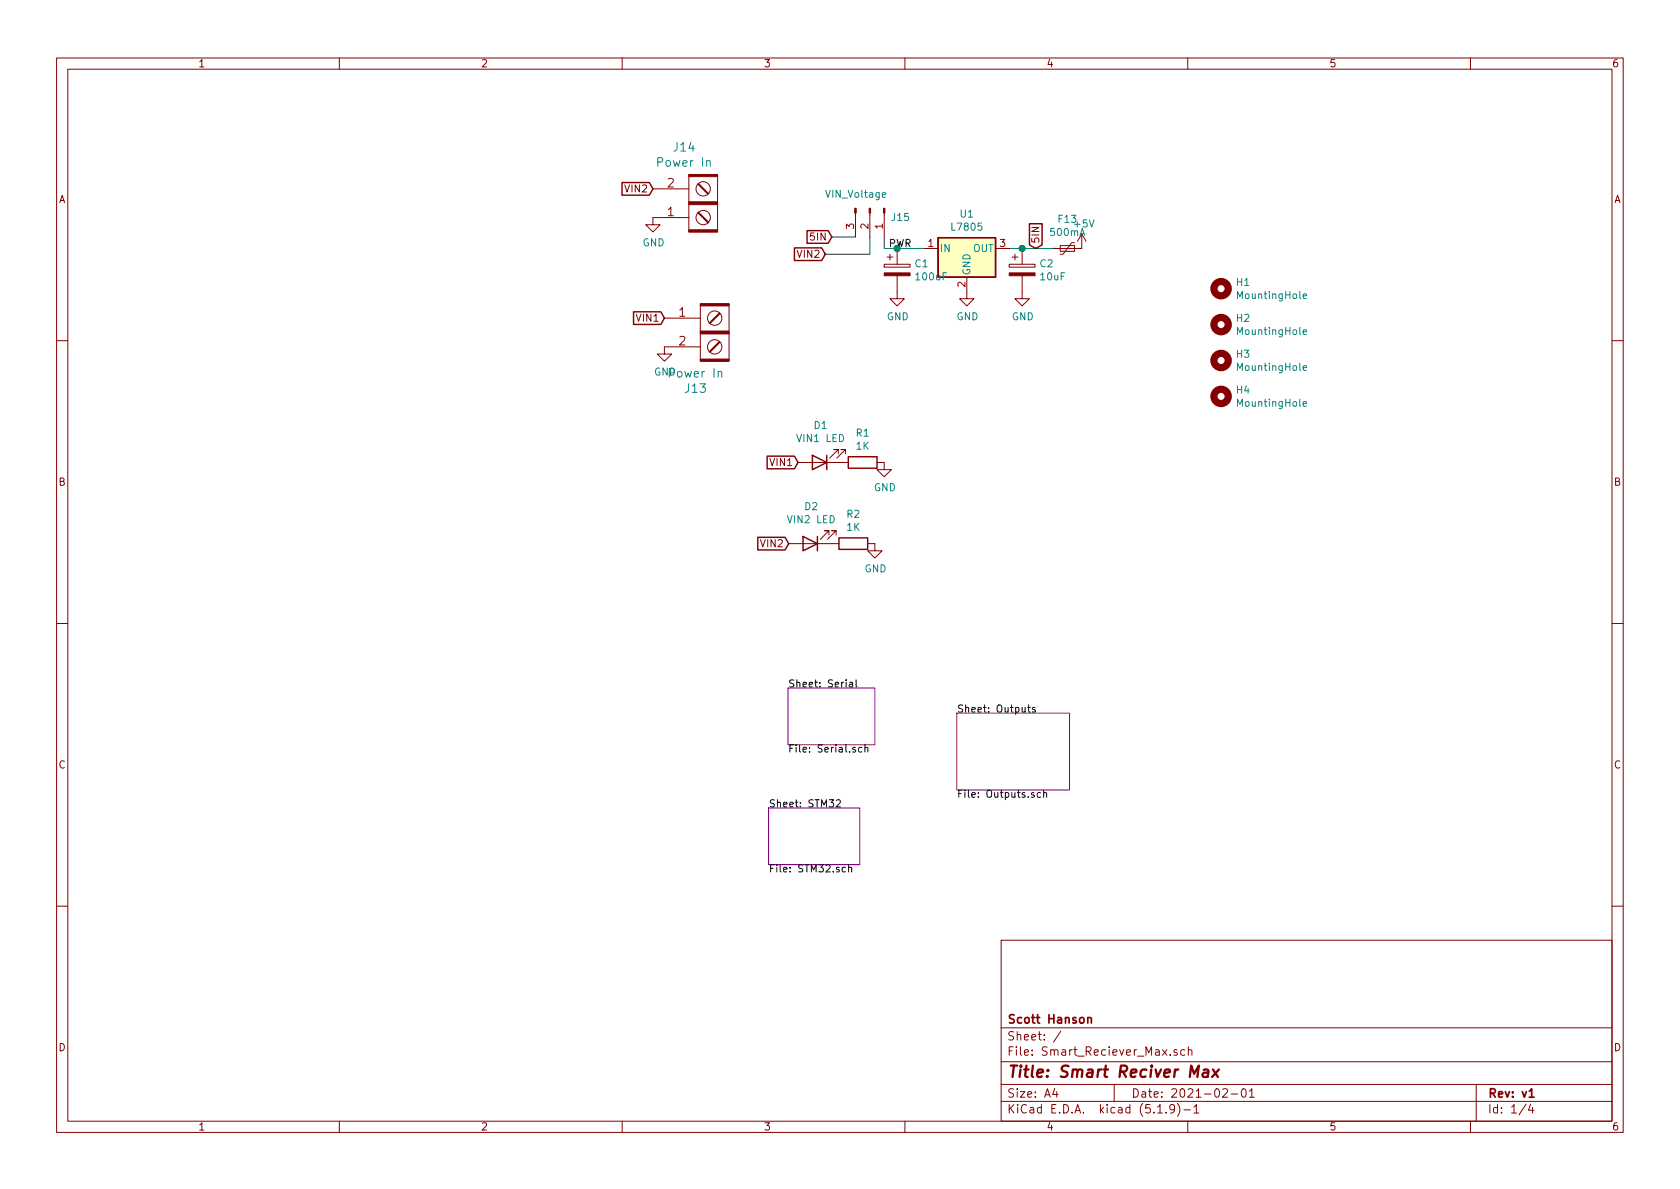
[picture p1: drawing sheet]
EESchema Schematic File Version 4
EELAYER 30 0
EELAYER END
$Descr A4 11693 8268
encoding utf-8
Sheet 1 4
Title "Smart Reciver Max"
Date "2021-02-01"
Rev "v1"
Comp "Scott Hanson"
Comment1 ""
Comment2 ""
Comment3 ""
Comment4 ""
$EndDescr
$Sheet
S 5350 5615 635  395 
U 5FF2E2A0
F0 "STM32" 50
F1 "STM32.sch" 50
$EndSheet
$Sheet
S 5485 4780 605  395 
U 5FF2F4B6
F0 "Serial" 50
F1 "Serial.sch" 50
$EndSheet
$Sheet
S 6660 4955 785  535 
U 5FF30D74
F0 "Outputs" 50
F1 "Outputs.sch" 50
$EndSheet
$Comp
L Device:LED D1
U 1 1
P 5705 3210
F 0 "D1" H 5698 2955 50  0000 C CNN
F 1 "VIN1 LED" H 5698 3046 50  0000 C CNN
F 2 "LED_THT:LED_D3.0mm_Clear" H 5705 3210 50  0001 C CNN
F 3 "~" H 5705 3210 50  0001 C CNN
F 4 "754-1217-ND" H 5705 3210 50  0001 C CNN "Digi-Key_PN"
F 5 "WP3A8GD" H 5705 3210 50  0001 C CNN "MPN"
	1    5705 3210
	-1   0    0    1   
$EndComp
$Comp
L Device:R R1
U 1 1
P 6005 3210
F 0 "R1" V 5798 3210 50  0000 C CNN
F 1 "1K" V 5889 3210 50  0000 C CNN
F 2 "Resistor_THT:R_Axial_DIN0207_L6.3mm_D2.5mm_P7.62mm_Horizontal" V 5935 3210 50  0001 C CNN
F 3 "~" H 6005 3210 50  0001 C CNN
F 4 "CF14JT1K00CT-ND" H 6005 3210 50  0001 C CNN "Digi-Key_PN"
F 5 "CF14JT1K00" H 6005 3210 50  0001 C CNN "MPN"
	1    6005 3210
	0    1    1    0   
$EndComp
Text GLabel 5555 3210 0    50   Input ~ 0
VIN1
$Comp
L power:GND #PWR03
U 1 1
P 6155 3210
F 0 "#PWR03" H 6155 2960 50  0001 C CNN
F 1 "GND" H 6160 3037 50  0000 C CNN
F 2 "" H 6155 3210 50  0001 C CNN
F 3 "" H 6155 3210 50  0001 C CNN
	1    6155 3210
	1    0    0    -1  
$EndComp
$Comp
L Barrier_Blocks:BARRIER_BLOCK_1ROW_2POS J13
U 1 1
P 4975 2305
F 0 "J13" H 4842 1918 60  0000 C CNN
F 1 "Power In" H 4842 2024 60  0000 C CNN
F 2 "Barrier_Blocks:BARRIER_BLOCK_1ROW_2POS_P9.5MM" H 4975 2305 60  0001 C CNN
F 3 "" H 4975 2305 60  0000 C CNN
F 4 "A98472-ND" H 4975 2305 50  0001 C CNN "Digi-Key_PN"
F 5 "4DB-P108-02" H 4975 2305 50  0001 C CNN "MPN"
	1    4975 2305
	1    0    0    -1  
$EndComp
Text GLabel 4625 2205 0    50   Input ~ 0
VIN1
$Comp
L power:GND #PWR0107
U 1 1
P 4625 2405
F 0 "#PWR0107" H 4625 2155 50  0001 C CNN
F 1 "GND" H 4630 2232 50  0000 C CNN
F 2 "" H 4625 2405 50  0001 C CNN
F 3 "" H 4625 2405 50  0001 C CNN
	1    4625 2405
	1    0    0    -1  
$EndComp
$Comp
L Regulator_Linear:L7805 U1
U 1 1
P 6730 1720
F 0 "U1" H 6730 1962 50  0000 C CNN
F 1 "L7805" H 6730 1871 50  0000 C CNN
F 2 "Package_TO_SOT_THT:TO-220-3_Vertical" H 6755 1570 50  0001 L CIN
F 3 "http://www.st.com/content/ccc/resource/technical/document/datasheet/41/4f/b3/b0/12/d4/47/88/CD00000444.pdf/files/CD00000444.pdf/jcr:content/translations/en.CD00000444.pdf" H 6730 1670 50  0001 C CNN
F 4 "MC7805CTGOS-ND" H 6730 1720 50  0001 C CNN "Digi-Key_PN"
F 5 "MC7805CTG" H 6730 1720 50  0001 C CNN "MPN"
	1    6730 1720
	1    0    0    -1  
$EndComp
$Comp
L Device:CP C1
U 1 1
P 6245 1870
F 0 "C1" H 6363 1916 50  0000 L CNN
F 1 "100uF" H 6363 1825 50  0000 L CNN
F 2 "Capacitor_THT:CP_Radial_D5.0mm_P2.00mm" H 6283 1720 50  0001 C CNN
F 3 "~" H 6245 1870 50  0001 C CNN
F 4 "493-1103-ND" H 6245 1870 50  0001 C CNN "Digi-Key_PN"
F 5 "UVR1H100MDD" H 6245 1870 50  0001 C CNN "MPN"
	1    6245 1870
	1    0    0    -1  
$EndComp
$Comp
L Device:CP C2
U 1 1
P 7115 1870
F 0 "C2" H 7233 1916 50  0000 L CNN
F 1 "10uF" H 7233 1825 50  0000 L CNN
F 2 "Capacitor_THT:CP_Radial_D5.0mm_P2.00mm" H 7153 1720 50  0001 C CNN
F 3 "~" H 7115 1870 50  0001 C CNN
F 4 "493-1103-ND" H 7115 1870 50  0001 C CNN "Digi-Key_PN"
F 5 "UVR1H100MDD" H 7115 1870 50  0001 C CNN "MPN"
	1    7115 1870
	1    0    0    -1  
$EndComp
$Comp
L power:GND #PWR020
U 1 1
P 6730 2020
F 0 "#PWR020" H 6730 1770 50  0001 C CNN
F 1 "GND" H 6735 1847 50  0000 C CNN
F 2 "" H 6730 2020 50  0001 C CNN
F 3 "" H 6730 2020 50  0001 C CNN
	1    6730 2020
	1    0    0    -1  
$EndComp
$Comp
L power:GND #PWR021
U 1 1
P 7115 2020
F 0 "#PWR021" H 7115 1770 50  0001 C CNN
F 1 "GND" H 7120 1847 50  0000 C CNN
F 2 "" H 7115 2020 50  0001 C CNN
F 3 "" H 7115 2020 50  0001 C CNN
	1    7115 2020
	1    0    0    -1  
$EndComp
$Comp
L power:GND #PWR019
U 1 1
P 6245 2020
F 0 "#PWR019" H 6245 1770 50  0001 C CNN
F 1 "GND" H 6250 1847 50  0000 C CNN
F 2 "" H 6245 2020 50  0001 C CNN
F 3 "" H 6245 2020 50  0001 C CNN
	1    6245 2020
	1    0    0    -1  
$EndComp
$Comp
L power:+5V #PWR022
U 1 1
P 7530 1720
F 0 "#PWR022" H 7530 1570 50  0001 C CNN
F 1 "+5V" H 7545 1893 50  0000 C CNN
F 2 "" H 7530 1720 50  0001 C CNN
F 3 "" H 7530 1720 50  0001 C CNN
	1    7530 1720
	1    0    0    -1  
$EndComp
Wire Wire Line
	7030 1720 7115 1720
Connection ~ 7115 1720
Wire Wire Line
	7115 1720 7330 1720
Wire Wire Line
	6430 1720 6245 1720
Connection ~ 6245 1720
Wire Wire Line
	6245 1720 6155 1720
Wire Wire Line
	6155 1720 6155 1640
Text GLabel 5745 1760 0    50   Input ~ 0
VIN2
Wire Wire Line
	5745 1760 6055 1760
Wire Wire Line
	6055 1760 6055 1640
Wire Wire Line
	5955 1640 5790 1640
$Comp
L Connector:Conn_01x03_Male J15
U 1 1
P 6055 1440
F 0 "J15" V 6117 1584 50  0000 L CNN
F 1 "VIN_Voltage" V 5955 1125 50  0000 L CNN
F 2 "Connector_PinHeader_2.54mm:PinHeader_1x03_P2.54mm_Vertical" H 6055 1440 50  0001 C CNN
F 3 "~" H 6055 1440 50  0001 C CNN
F 4 "732-5316-ND" H 6055 1440 50  0001 C CNN "Digi-Key_PN"
F 5 "61300311121" H 6055 1440 50  0001 C CNN "MPN"
	1    6055 1440
	0    1    1    0   
$EndComp
Text Label 6185 1720 0    50   ~ 0
PWR
$Comp
L Barrier_Blocks:BARRIER_BLOCK_1ROW_2POS J14
U 1 1
P 4895 1405
F 0 "J14" H 4762 1018 60  0000 C CNN
F 1 "Power In" H 4762 1124 60  0000 C CNN
F 2 "Barrier_Blocks:BARRIER_BLOCK_1ROW_2POS_P9.5MM" H 4895 1405 60  0001 C CNN
F 3 "" H 4895 1405 60  0000 C CNN
F 4 "A98472-ND" H 4895 1405 50  0001 C CNN "Digi-Key_PN"
F 5 "4DB-P108-02" H 4895 1405 50  0001 C CNN "MPN"
	1    4895 1405
	1    0    0    1   
$EndComp
Text GLabel 4545 1305 0    50   Input ~ 0
VIN2
$Comp
L power:GND #PWR01
U 1 1
P 4545 1505
F 0 "#PWR01" H 4545 1255 50  0001 C CNN
F 1 "GND" H 4550 1332 50  0000 C CNN
F 2 "" H 4545 1505 50  0001 C CNN
F 3 "" H 4545 1505 50  0001 C CNN
	1    4545 1505
	1    0    0    -1  
$EndComp
$Comp
L Device:LED D2
U 1 1
P 5640 3775
F 0 "D2" H 5633 3520 50  0000 C CNN
F 1 "VIN2 LED" H 5633 3611 50  0000 C CNN
F 2 "LED_THT:LED_D3.0mm_Clear" H 5640 3775 50  0001 C CNN
F 3 "~" H 5640 3775 50  0001 C CNN
F 4 "754-1217-ND" H 5640 3775 50  0001 C CNN "Digi-Key_PN"
F 5 "WP3A8GD" H 5640 3775 50  0001 C CNN "MPN"
	1    5640 3775
	-1   0    0    1   
$EndComp
$Comp
L Device:R R2
U 1 1
P 5940 3775
F 0 "R2" V 5733 3775 50  0000 C CNN
F 1 "1K" V 5824 3775 50  0000 C CNN
F 2 "Resistor_THT:R_Axial_DIN0207_L6.3mm_D2.5mm_P7.62mm_Horizontal" V 5870 3775 50  0001 C CNN
F 3 "~" H 5940 3775 50  0001 C CNN
F 4 "CF14JT1K00CT-ND" H 5940 3775 50  0001 C CNN "Digi-Key_PN"
F 5 "CF14JT1K00" H 5940 3775 50  0001 C CNN "MPN"
	1    5940 3775
	0    1    1    0   
$EndComp
Text GLabel 5490 3775 0    50   Input ~ 0
VIN2
$Comp
L power:GND #PWR07
U 1 1
P 6090 3775
F 0 "#PWR07" H 6090 3525 50  0001 C CNN
F 1 "GND" H 6095 3602 50  0000 C CNN
F 2 "" H 6090 3775 50  0001 C CNN
F 3 "" H 6090 3775 50  0001 C CNN
	1    6090 3775
	1    0    0    -1  
$EndComp
$Comp
L Device:Polyfuse_Small F13
U 1 1
P 7430 1720
F 0 "F13" V 7225 1720 50  0000 C CNN
F 1 "500mA" V 7316 1720 50  0000 C CNN
F 2 "Fuse:Fuse_BelFuse_0ZRE0005FF_L8.3mm_W3.8mm" H 7480 1520 50  0001 L CNN
F 3 "~" H 7430 1720 50  0001 C CNN
F 4 "RXEF050-2HFCT-ND" H 7430 1720 50  0001 C CNN "Digi-Key_PN"
F 5 "RXEF050-2" H 7430 1720 50  0001 C CNN "MPN"
	1    7430 1720
	0    1    1    0   
$EndComp
Text GLabel 7210 1720 1    50   Input ~ 0
5IN
Text GLabel 5790 1640 0    50   Input ~ 0
5IN
$Comp
L Mechanical:MountingHole H4
U 1 1
P 8500 2750
F 0 "H4" H 8600 2796 50  0000 L CNN
F 1 "MountingHole" H 8600 2705 50  0000 L CNN
F 2 "MountingHole:MountingHole_4.3mm_M4" H 8500 2750 50  0001 C CNN
F 3 "~" H 8500 2750 50  0001 C CNN
	1    8500 2750
	1    0    0    -1  
$EndComp
$Comp
L Mechanical:MountingHole H3
U 1 1
P 8500 2500
F 0 "H3" H 8600 2546 50  0000 L CNN
F 1 "MountingHole" H 8600 2455 50  0000 L CNN
F 2 "MountingHole:MountingHole_4.3mm_M4" H 8500 2500 50  0001 C CNN
F 3 "~" H 8500 2500 50  0001 C CNN
	1    8500 2500
	1    0    0    -1  
$EndComp
$Comp
L Mechanical:MountingHole H1
U 1 1
P 8500 2000
F 0 "H1" H 8600 2046 50  0000 L CNN
F 1 "MountingHole" H 8600 1955 50  0000 L CNN
F 2 "MountingHole:MountingHole_4.3mm_M4" H 8500 2000 50  0001 C CNN
F 3 "~" H 8500 2000 50  0001 C CNN
	1    8500 2000
	1    0    0    -1  
$EndComp
$Comp
L Mechanical:MountingHole H2
U 1 1
P 8500 2250
F 0 "H2" H 8600 2296 50  0000 L CNN
F 1 "MountingHole" H 8600 2205 50  0000 L CNN
F 2 "MountingHole:MountingHole_4.3mm_M4" H 8500 2250 50  0001 C CNN
F 3 "~" H 8500 2250 50  0001 C CNN
	1    8500 2250
	1    0    0    -1  
$EndComp
$EndSCHEMATC
